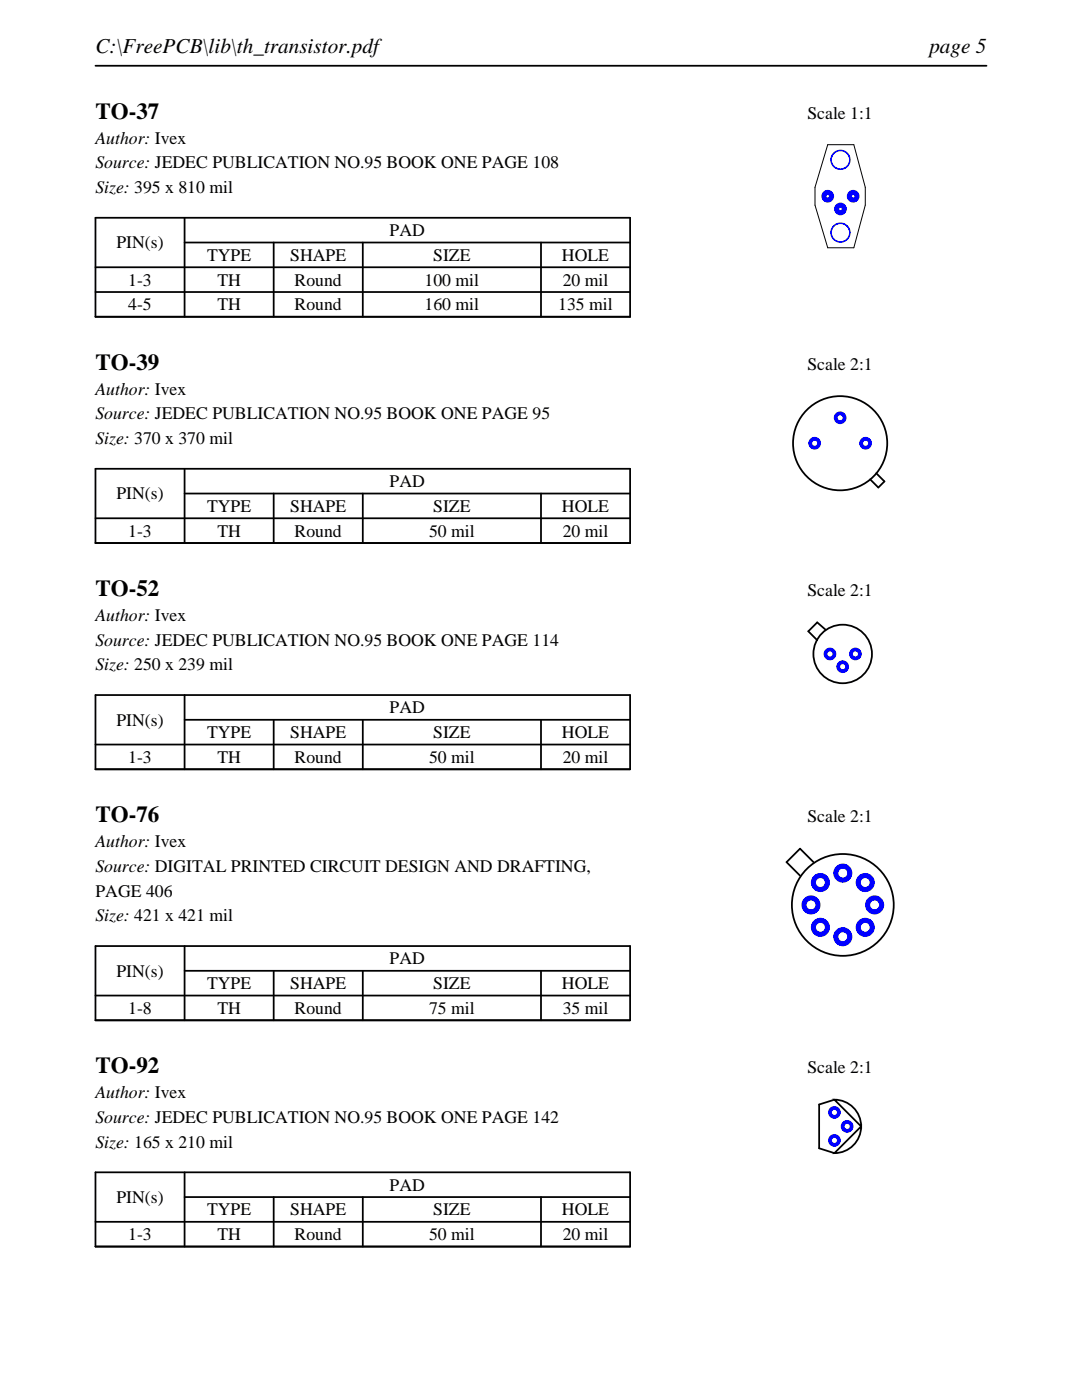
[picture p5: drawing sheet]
<svg xmlns="http://www.w3.org/2000/svg" width="216mm" height="279mm" viewBox="0 0 216 279" stroke-linecap="round" stroke-linejoin="round" font-family="sans-serif">
<path d="M19 13.1h177.8M19 43.5h106.7v19.7h-106.7zM19 53.3h106.7M19 58.3h106.7M36.8 48.4h88.9M36.8 43.5v19.7M54.6 48.4v14.8M72.4 48.4v14.8M107.9 48.4v14.8" fill="none" stroke="#000" stroke-width=".35"/>
<path d="M162.6 37.4v3.5zM165.2 28.9h5.2zM165.2 28.9l-2.6 8.5zM170.4 28.9l2.3 8.5zM172.7 37.4v3.5zM162.6 40.9l2.6 8.5zM165.2 49.4h5.2zM172.7 40.9l-2.3 8.5z" fill="none" stroke="#000" stroke-width=".2"/>
<g fill="#00f">
<path d="M163.9 39.2a1.27 1.27 0 0 0 2.5 0 1.27 1.27 0 0 0-2.5 0zM164.9 39.2a.25 .25 0 0 1 .5 0 .25 .25 0 0 1-.5 0z"/>
<path d="M166.4 41.7a1.3 1.3 0 0 0 2.6 0 1.3 1.3 0 0 0-2.6 0zM167.4 41.7a.3 .3 0 0 1 .6 0 .3 .3 0 0 1-.6 0z"/>
<path d="M169 39.2a1.27 1.27 0 0 0 2.5 0 1.27 1.27 0 0 0-2.5 0zM170 39.2a.25 .25 0 0 1 .5 0 .25 .25 0 0 1-.5 0z"/>
<path d="M165.7 46.4a2.03 2.03 0 0 0 4 0 2.03 2.03 0 0 0-4 0zM166 46.4a1.71 1.71 0 0 1 3.4 0 1.71 1.71 0 0 1-3.4 0z"/>
<path d="M165.7 31.9a2.03 2.03 0 0 0 4 0 2.03 2.03 0 0 0-4 0zM166 31.9a1.71 1.71 0 0 1 3.4 0 1.71 1.71 0 0 1-3.4 0z"/>
</g>
<path d="M19 93.6h106.7v14.8h-106.7zM36.8 98.5h88.9M36.8 93.6v14.8M54.6 98.5v9.9M72.4 98.5v9.9M107.9 98.5v9.9M19 103.4h106.7" fill="none" stroke="#000" stroke-width=".35"/>
<g fill="none" stroke="#000" stroke-width=".36">
<path d="M173.6 95.7l1.7 1.6zM174.9 94.5l1.6 1.6zM175.3 97.3l1.2-1.2z"/>
<circle cx="167.6" cy="88.5" r="9.4"/>
</g>
<g fill="#00f">
<path d="M171.4 88.5a1.3 1.3 0 0 0 2.6 0 1.3 1.3 0 0 0-2.6 0zM172.2 88.5a.51 .51 0 0 1 1 0 .51 .51 0 0 1-1 0z"/>
<path d="M166.4 83.4a1.27 1.27 0 0 0 2.5 0 1.27 1.27 0 0 0-2.5 0zM167.1 83.4a.51 .51 0 0 1 1 0 .51 .51 0 0 1-1 0z"/>
<path d="M161.3 88.5a1.27 1.27 0 0 0 2.5 0 1.27 1.27 0 0 0-2.5 0zM162.1 88.5a.51 .51 0 0 1 1 0 .51 .51 0 0 1-1 0z"/>
</g>
<path d="M19 138.7h106.7v14.8h-106.7zM36.8 138.7v14.8M19 148.6h106.7M36.8 143.7h88.9M54.6 143.7v9.8M72.4 143.7v9.8M107.9 143.7v9.8" fill="none" stroke="#000" stroke-width=".35"/>
<g fill="none" stroke="#000" stroke-width=".36">
<path d="M161.3 126l1.8 1.8zM163.1 124.2l-1.8 1.8zM163.1 124.2l1.6 1.4z"/>
<circle cx="168.1" cy="130.5" r="5.8"/>
</g>
<g fill="#00f">
<path d="M164.3 130.5a1.3 1.3 0 0 0 2.6 0 1.3 1.3 0 0 0-2.6 0zM165.1 130.5a.51 .51 0 0 1 1 0 .51 .51 0 0 1-1 0z"/>
<path d="M166.9 133.1a1.27 1.27 0 0 0 2.5 0 1.27 1.27 0 0 0-2.5 0zM167.6 133.1a.55 .55 0 0 1 1.1 0 .55 .55 0 0 1-1.1 0z"/>
<path d="M169.4 130.5a1.3 1.3 0 0 0 2.6 0 1.3 1.3 0 0 0-2.6 0zM170.2 130.5a.51 .51 0 0 1 1 0 .51 .51 0 0 1-1 0z"/>
</g>
<path d="M19 188.8h106.7v14.8h-106.7zM19 198.7h106.7M36.8 193.7h88.9M36.8 188.8v14.8M54.6 193.7v9.9M72.4 193.7v9.9M107.9 193.7v9.9" fill="none" stroke="#000" stroke-width=".35"/>
<g fill="none" stroke="#000" stroke-width=".36">
<path d="M156.9 172.1l2.7 2.7zM156.9 172.1l2.7-2.7zM159.6 169.4l2.7 2.7z"/>
<circle cx="168.2" cy="180.6" r="10.2"/>
</g>
<g fill="#00f">
<path d="M166.3 174.2a1.91 1.91 0 0 0 3.8 0 1.91 1.91 0 0 0-3.8 0zM167.3 174.2a.9 .9 0 0 1 1.8 0 .9 .9 0 0 1-1.8 0z"/>
<path d="M170.7 176.1a1.91 1.91 0 0 0 3.8 0 1.91 1.91 0 0 0-3.8 0zM171.8 176.1a.89 .89 0 0 1 1.7 0 .89 .89 0 0 1-1.7 0z"/>
<path d="M172.6 180.6a1.91 1.91 0 0 0 3.8 0 1.91 1.91 0 0 0-3.8 0zM173.6 180.6a.9 .9 0 0 1 1.8 0 .9 .9 0 0 1-1.8 0z"/>
<path d="M170.7 185.1a1.91 1.91 0 0 0 3.8 0 1.91 1.91 0 0 0-3.8 0zM171.8 185.1a.89 .89 0 0 1 1.7 0 .89 .89 0 0 1-1.7 0z"/>
<path d="M166.3 186.9a1.91 1.91 0 0 0 3.8 0 1.91 1.91 0 0 0-3.8 0zM167.3 186.9a.9 .9 0 0 1 1.8 0 .9 .9 0 0 1-1.8 0z"/>
<path d="M161.8 185.1a1.91 1.91 0 0 0 3.8 0 1.91 1.91 0 0 0-3.8 0zM162.8 185.1a.9 .9 0 0 1 1.8 0 .9 .9 0 0 1-1.8 0z"/>
<path d="M159.9 180.6a1.91 1.91 0 0 0 3.8 0 1.91 1.91 0 0 0-3.8 0zM160.9 180.6a.9 .9 0 0 1 1.8 0 .9 .9 0 0 1-1.8 0z"/>
<path d="M161.8 176.1a1.91 1.91 0 0 0 3.8 0 1.91 1.91 0 0 0-3.8 0zM162.8 176.1a.9 .9 0 0 1 1.8 0 .9 .9 0 0 1-1.8 0z"/>
</g>
<path d="M19 234h106.7v14.8h-106.7zM36.8 238.9h88.9M36.8 234v14.8M54.6 238.9v9.9M72.4 238.9v9.9M107.9 238.9v9.9M19 243.8h106.7" fill="none" stroke="#000" stroke-width=".35"/>
<path d="M166.5 219.5a5.3 5.3 0 0 1 5.3 5.3zM163.4 220.4v8.8zM163.4 220.4l3.1-.9zM163.4 229.2l3.1 .9zM171.8 224.8a5.3 5.3 0 0 1-5.3 5.3z" fill="none" stroke="#000" stroke-width=".36"/>
<g fill="#00f">
<path d="M165.2 222a1.3 1.3 0 0 0 2.6 0 1.3 1.3 0 0 0-2.6 0zM166 222a.51 .51 0 0 1 1 0 .51 .51 0 0 1-1 0z"/>
<path d="M167.8 224.8a1.27 1.27 0 0 0 2.5 0 1.27 1.27 0 0 0-2.5 0zM168.5 224.8a.51 .51 0 0 1 1 0 .51 .51 0 0 1-1 0z"/>
<path d="M165.2 227.6a1.3 1.3 0 0 0 2.6 0 1.3 1.3 0 0 0-2.6 0zM166 227.6a.51 .51 0 0 1 1 0 .51 .51 0 0 1-1 0z"/>
</g>
<g font-size="4.6">
<text x="19" y="23.7">TO-37</text>
<text x="19" y="73.8">TO-39</text>
<text x="19" y="119">TO-52</text>
<text x="19" y="164.1">TO-76</text>
<text x="19" y="214.2">TO-92</text>
</g>
<g font-size="4.2">
<text x="19" y="10.6">C:\FreePCB\lib\th_transistor.pdf</text>
<text x="185.4" y="10.6">page 5</text>
</g>
<g font-size="3.5">
<text x="161.1" y="23.7">Scale 1:1</text>
<text x="19" y="28.6">Author: Ivex</text>
<text x="19" y="33.6">Source: JEDEC PUBLICATION NO.95 BOOK ONE PAGE 108</text>
<text x="19" y="38.5">Size: 395 x 810 mil</text>
<text x="77.8" y="47.1">PAD</text>
<text x="23.2" y="49.6">PIN(s)</text>
<text x="41.3" y="52.1">TYPE</text>
<text x="57.9" y="52.1">SHAPE</text>
<text x="86.4" y="52.1">SIZE</text>
<text x="112.1" y="52.1">HOLE</text>
<text x="25.6" y="57">1-3</text>
<text x="43.4" y="57">TH</text>
<text x="58.8" y="57">Round</text>
<text x="84.7" y="57">100 mil</text>
<text x="112.3" y="57">20 mil</text>
<text x="25.6" y="61.9">4-5</text>
<text x="43.4" y="61.9">TH</text>
<text x="58.8" y="61.9">Round</text>
<text x="84.7" y="61.9">160 mil</text>
<text x="111.4" y="61.9">135 mil</text>
<text x="161.1" y="73.8">Scale 2:1</text>
<text x="19" y="78.7">Author: Ivex</text>
<text x="19" y="83.7">Source: JEDEC PUBLICATION NO.95 BOOK ONE PAGE 95</text>
<text x="19" y="88.6">Size: 370 x 370 mil</text>
<text x="23.2" y="99.7">PIN(s)</text>
<text x="77.8" y="97.2">PAD</text>
<text x="25.6" y="107.1">1-3</text>
<text x="41.3" y="102.2">TYPE</text>
<text x="43.4" y="107.1">TH</text>
<text x="57.9" y="102.2">SHAPE</text>
<text x="58.8" y="107.1">Round</text>
<text x="85.6" y="107.1">50 mil</text>
<text x="86.4" y="102.2">SIZE</text>
<text x="112.1" y="102.2">HOLE</text>
<text x="112.3" y="107.1">20 mil</text>
<text x="161.1" y="119">Scale 2:1</text>
<text x="19" y="123.9">Author: Ivex</text>
<text x="19" y="128.8">Source: JEDEC PUBLICATION NO.95 BOOK ONE PAGE 114</text>
<text x="19" y="133.8">Size: 250 x 239 mil</text>
<text x="77.8" y="142.4">PAD</text>
<text x="23.2" y="144.8">PIN(s)</text>
<text x="41.3" y="147.3">TYPE</text>
<text x="57.9" y="147.3">SHAPE</text>
<text x="86.4" y="147.3">SIZE</text>
<text x="112.1" y="147.3">HOLE</text>
<text x="25.6" y="152.3">1-3</text>
<text x="43.4" y="152.3">TH</text>
<text x="58.8" y="152.3">Round</text>
<text x="85.6" y="152.3">50 mil</text>
<text x="112.3" y="152.3">20 mil</text>
<text x="161.1" y="164.1">Scale 2:1</text>
<text x="19" y="169.1">Author: Ivex</text>
<text x="19" y="174">Source: DIGITAL PRINTED CIRCUIT DESIGN AND DRAFTING,</text>
<text x="19" y="178.9">PAGE 406</text>
<text x="19" y="183.9">Size: 421 x 421 mil</text>
<text x="23.2" y="194.9">PIN(s)</text>
<text x="41.3" y="197.4">TYPE</text>
<text x="57.9" y="197.4">SHAPE</text>
<text x="77.8" y="192.5">PAD</text>
<text x="86.4" y="197.4">SIZE</text>
<text x="112.1" y="197.4">HOLE</text>
<text x="25.6" y="202.4">1-8</text>
<text x="43.4" y="202.4">TH</text>
<text x="58.8" y="202.4">Round</text>
<text x="85.6" y="202.4">75 mil</text>
<text x="112.3" y="202.4">35 mil</text>
<text x="161.1" y="214.2">Scale 2:1</text>
<text x="19" y="219.1">Author: Ivex</text>
<text x="19" y="224.1">Source: JEDEC PUBLICATION NO.95 BOOK ONE PAGE 142</text>
<text x="19" y="229">Size: 165 x 210 mil</text>
<text x="77.8" y="237.6">PAD</text>
<text x="23.2" y="240.1">PIN(s)</text>
<text x="41.3" y="242.6">TYPE</text>
<text x="57.9" y="242.6">SHAPE</text>
<text x="86.4" y="242.6">SIZE</text>
<text x="112.1" y="242.6">HOLE</text>
<text x="25.6" y="247.5">1-3</text>
<text x="43.4" y="247.5">TH</text>
<text x="58.8" y="247.5">Round</text>
<text x="85.6" y="247.5">50 mil</text>
<text x="112.3" y="247.5">20 mil</text>
</g>
</svg>
